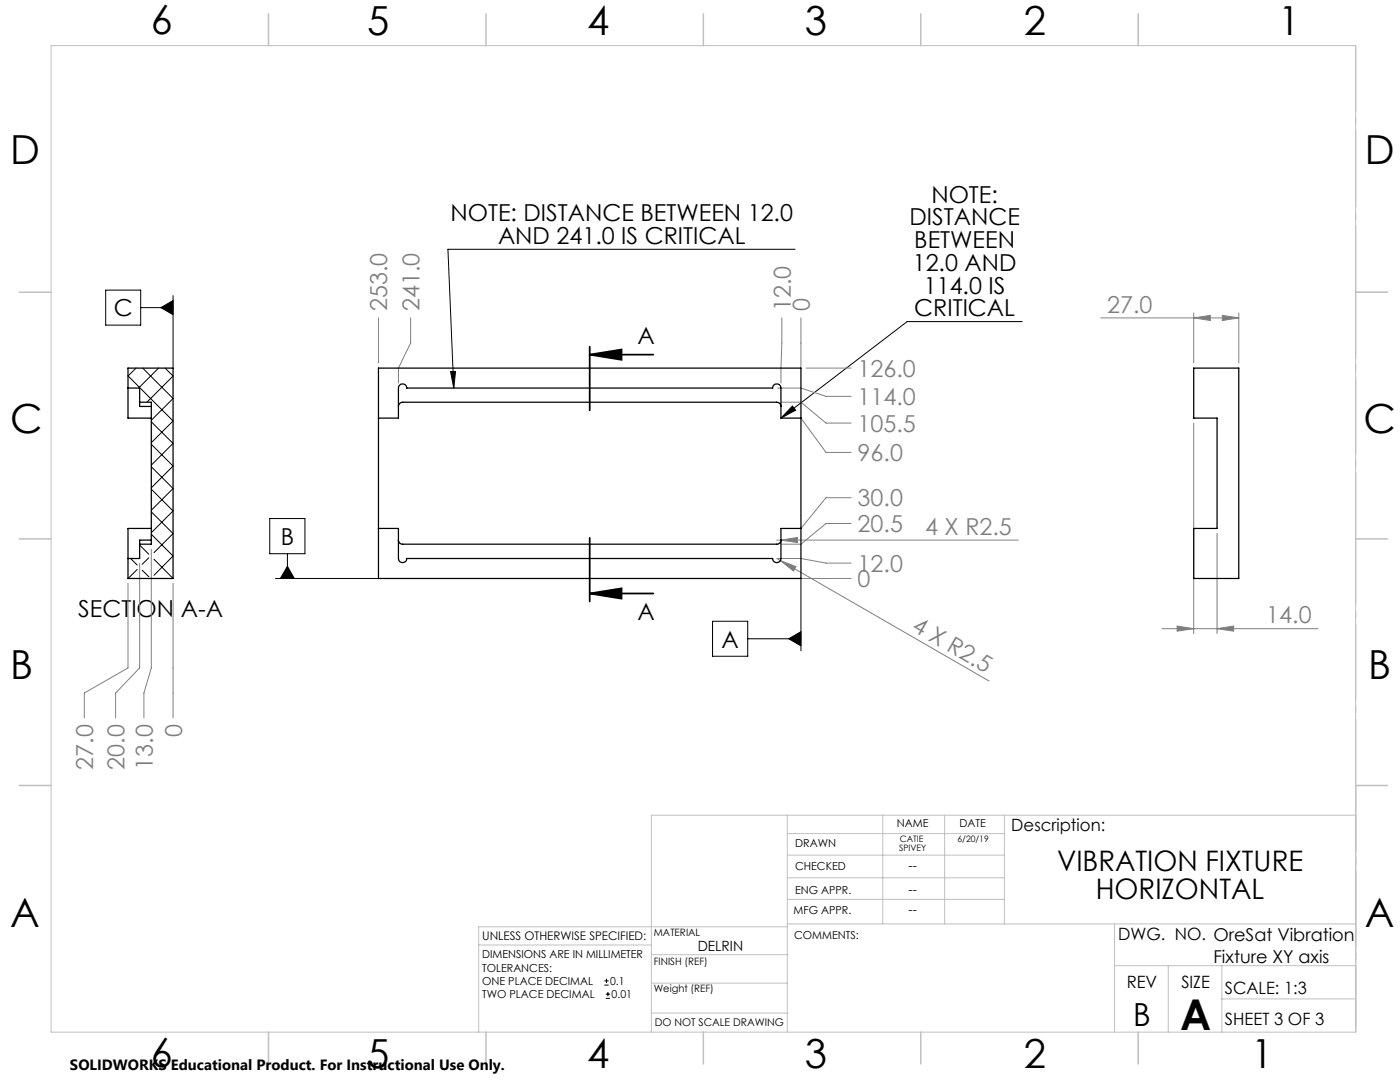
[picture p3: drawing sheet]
<svg xmlns="http://www.w3.org/2000/svg" width="279mm" height="216mm" viewBox="0 0 279 216" stroke-linecap="round" stroke-linejoin="round" font-family="sans-serif">
<g fill="none" stroke="#000" stroke-width=".2">
<path d="M21.1 57.9h7v7h-7zM34.5 59v14.4M158.7 49.7h-69.3l1.2 27.7M28.1 61.4h6.4M32.1 61.4l2.4-1.4v2.8zM89.9 74.2l1-.1-.3 3.3zM204 64.2h-23l-25.1 19.2M158.2 81l.6 .8-2.9 1.6zM53.8 103.5h7.1v7h-7.1zM55 115.4h20.5M57.4 110.5v4.9M57.4 113l1.3 2.4h-2.7z"/>
<path d="M159.8 115.4v14.5M142.2 124h7v7h-7zM149.2 127.5h10.6M157.4 127.5l2.4-1.5v2.9zM120.6 196.6h.9M120.6 195.7h.9M120.9 199.2h.8M120.9 198.4h.8M121 195.3v.8M121.3 197.9v.9"/>
</g>
<path d="M117.7 70.8l6.3-1.1v2.1zM117.7 70.8h12.7M117.7 69.2v12.7M117.7 118.4l6.3-1v2.1zM117.7 107.3v12.7M117.7 118.4h12.7" fill="none" stroke="#000" stroke-width=".35"/>
<g fill="none" stroke="#808080" stroke-width=".2">
<path d="M75.5 63.4v9M82 63.4v5l-2.5 5v3M155.2 77.4h4.6l5.1 1.7h5M156 63.4l-.1 13M159.8 63.4v10M160.9 73.4h9M219.7 63.4h27.5M238.2 63.4l3.3-.5v1.1zM238.2 62.4v10M243.9 62.9l3.3 .5-3.3 .6zM247.2 62.4v10M156 80.3h3.8l5.1 4.1h5"/>
<path d="M159.8 83.4l5.1 6.9h5M169.9 99.3h-5l-5.1 6.1M238.2 84.4v42M25.5 116.4v16.9l-8.7 5v5M27.9 112.4v20.9l-4.8 5v5M30.2 109.6v23.7l-1.5 5v5M34.5 116.4v26.9M155 107.8h48.2M155 111.4l.8 .5M155.2 111.4h4.6l5.1 1h5M155.8 111.9l3.1 1.2-.5 .8zM155.8 111.9l41.6 24"/>
<path d="M155.9 107.8l3.2-.6v1.1zM159.8 115.4h10.1M169.9 104.5h-5l-5.1 4.1h-3.8M242.9 106.4v20M231.9 125.4h31.2M234.9 124.9l3.3 .5-3.3 .5zM242.9 125.4l3.3-.5v1z"/>
</g>
<path d="M270.6 9.1v49.2M270.6 58.3v49.2M270.6 107.5v49.2M270.6 156.7v49.2" fill="none" stroke="#c0c0c0" stroke-width=".2" stroke-dasharray="15.2 1.3 1.3 1.3" stroke-dashoffset="2.1"/>
<g fill="none" stroke="#c0c0c0" stroke-width=".2">
<path d="M10.2 9.1h260.3v196.9h-260.3zM270.5 58.3h6.4M270.5 156.7h6.4M157.1 162.7v43.3M157.1 175.2h43.3M157.1 170.6h43.3M157.1 166.3h43.3M157.1 179.5h43.3M176.2 162.7v21.7M188.5 162.7v21.7M200.4 162.7v21.7M270.6 162.7h-140.6v43.3"/>
<path d="M95.5 188.6h34.5M130 196.2h27.1M130 190.5h27.3M157.1 184.4h113.4M157.2 184.9h-61.7v21.1M222.4 184.4v21.6M222.4 192.7h48.1M233.2 192.7v13.3M243.8 199.3h26.7M243.8 192.7v13.3M130 202.1h27.1"/>
</g>
<g fill="none" stroke="#c0c0c0" stroke-width=".3">
<path d="M53.6 2.8v6.3M97 2.8v6.3M140.4 2.8v6.3M183.8 2.8v6.3M227.2 2.8v6.3M3.8 58.3h6.4M270.5 58.3h6.4M3.8 107.5h6.4M270.5 107.5h6.4M3.8 156.7h6.4M270.5 156.7h6.4M53.6 206v6.3"/>
<path d="M97 206v6.3M140.4 206v6.3M183.8 206v6.3M227.2 206v6.3"/>
</g>
<g fill="#000">
<path d="M89.9 74.2l1-.1-.3 3.3zM158.2 81l.6 .8-2.9 1.6zM157.4 127.5l2.4 1.4v-2.9zM57.4 113l1.3 2.4h-2.7zM32.1 61.4l2.4 1.4v-2.8z"/>
<path d="M117.7 70.8l6.3-1.1v2.1zM117.7 118.4l6.3-1v2.1z"/>
</g>
<g fill="#808080">
<path d="M155.9 107.8l3.2-.6v1.1z"/>
<path d="M155.8 111.9l3.1 1.2-.5 .8z"/>
<path d="M242.9 125.4l3.3-.5v1zM234.9 124.9l3.3 .5-3.3 .5z"/>
<path d="M238.2 63.4l3.3-.5v1.1zM243.9 62.9l3.3 .5-3.3 .6z"/>
</g>
<path d="M25.5 77.4h2.4v2.9M75.5 73.4h84.3v42h-84.3zM238.2 73.4h9v42h-9v-10h4.7v-22h-4.7zM27.9 80.3v.8h2.3M27.9 80.3h2.3v28.3h-2.3M30.2 83.4h-4.7v-10h9v42h-9v-10h4.7M75.5 83.4h4v-6a.83 .83 0 0 1 .8-.8 .83 .83 0 0 1 .9 .8h73a.83 .83 0 0 1 .8-.8 .83 .83 0 0 1 .9 .8v6h3.9M79.5 81.1a.84 .84 0 0 1 .9-.8h74.6a.84 .84 0 0 1 .9 .8M27.9 108.6v2.8h-2.4M30.2 107.8h-2.3v.8M75.5 105.4h4v6a.83 .83 0 0 0 .8 .9 .83 .83 0 0 0 .9-.9h73a.83 .83 0 0 0 .8 .9 .83 .83 0 0 0 .9-.9v-6h3.9M79.5 107.8a.79 .79 0 0 0 .9 .8h74.6a.79 .79 0 0 0 .9-.8" fill="none" stroke="#000" stroke-width=".25"/>
<g fill="none" stroke="#000" stroke-width=".2">
<path d="M25.5 75l9 9-4.3 4.3M27.2 73.4l-1.7 1.6M28.5 73.4l6 6.1-4.3 4.4M31.6 73.4l-3.9 4M32.9 73.4l1.6 1.6-5.2 5.3M30.2 84.2l4.3 4.3-4.3 4.3M30.2 88.7l4.3 4.3-4.3 4.3M30.2 93.1l4.3 4.4-4.3 4.3M30.2 97.6l4.3 4.4-4.3 4.3M26.1 111.4l1.3 1.3M27.4 113.6l-1.9 1.8M27.9 108.8l1.8 1.8"/>
<path d="M27.9 108.6h.1M28.4 113.8l1.3 1.3M29.7 111.3l-1.3 1.3M30.2 102.1l4.3 4.4-3.8 3.8M30.2 106.6l4.3 4.3-3.8 3.9M30.7 111.6l3.8 3.8"/>
</g>
<text font-size="8.5" x="235.5" y="205.4">A</text>
<g font-size="8">
<text x="30.1" y="6.8">6</text>
<text x="73.3" y="6.9">5</text>
<text x="117.2" y="6.9">4</text>
<text x="160.6" y="6.9">3</text>
<text x="204.3" y="6.9">2</text>
<text x="255.1" y="6.9">1</text>
<text x="2.1" y="32.7">D</text>
<text x="272.4" y="32.7">D</text>
<text x="2.1" y="86.5">C</text>
<text x="272.1" y="86.5">C</text>
<text x="2.1" y="135.6">B</text>
<text x="273.1" y="135.6">B</text>
<text x="2.1" y="185">A</text>
<text x="272.4" y="185">A</text>
<text x="30.1" y="213">6</text>
<text x="73.3" y="213.1">5</text>
<text x="117.2" y="213.1">4</text>
<text x="160.6" y="213.1">3</text>
<text x="204.3" y="213.1">2</text>
<text x="249.7" y="213.1">1</text>
</g>
<text font-size="6.3" x="226.1" y="204.6">B</text>
<g font-size="5.6">
<text x="211" y="173.8">VIBRATION FIXTURE</text>
<text x="218.7" y="179.4">HORIZONTAL</text>
</g>
<g font-size="4.7">
<text x="185.9" y="40.5">NOTE:</text>
<text x="89.9" y="44.2">NOTE: DISTANCE BETWEEN 12.0</text>
<text x="181.5" y="45">DISTANCE</text>
<text x="99.4" y="48.7">AND 241.0 IS CRITICAL</text>
<text x="182.5" y="49.5">BETWEEN</text>
<text x="182.2" y="54">12.0 AND</text>
<text x="184.4" y="58.6">114.0 IS</text>
<text x="22.7" y="63.1">C</text>
<text x="182.5" y="63.1">CRITICAL</text>
<text x="127.2" y="68.6">A</text>
<text x="56" y="108.7">B</text>
<text x="15.6" y="123.2">SECTION A-A</text>
<text x="127.2" y="123.8">A</text>
<text x="144" y="129.2">A</text>
</g>
<g font-size="4.7" fill="#808080">
<text x="77.3" y="62.1" transform="rotate(-90 77.3 62.1)">253.0</text>
<text x="83.7" y="62.1" transform="rotate(-90 83.7 62.1)">241.0</text>
<text x="157.8" y="62.1" transform="rotate(-90 157.8 62.1)">12.0</text>
<text x="161.6" y="62.1" transform="rotate(-90 161.6 62.1)">0</text>
<text x="221" y="62.4">27.0</text>
<text x="171.2" y="75.2">126.0</text>
<text x="171.2" y="80.8">114.0</text>
<text x="171.2" y="86.2">105.5</text>
<text x="171.2" y="92">96.0</text>
<text x="171.2" y="101.1">30.0</text>
<text x="171.2" y="106.2">20.5</text>
<text x="184.6" y="106.7">4 X R2.5</text>
<text x="171.2" y="117.2">0</text>
<text x="171.2" y="114.1">12.0</text>
<text x="181.8" y="125.7" transform="rotate(30 181.8 125.7)">4 X R2.5</text>
<text x="252.7" y="124.4">14.0</text>
<text x="36.3" y="147.1" transform="rotate(-90 36.3 147.1)">0</text>
<text x="18.6" y="153.6" transform="rotate(-90 18.6 153.6)">27.0</text>
<text x="24.9" y="153.6" transform="rotate(-90 24.9 153.6)">20.0</text>
<text x="30.5" y="153.6" transform="rotate(-90 30.5 153.6)">13.0</text>
</g>
<text font-size="3.5" x="242.2" y="192.2">Fixture XY axis</text>
<g font-size="3.4">
<text x="201.8" y="165.9">Description:</text>
<text x="223.2" y="187.6">DWG. NO. OreSat Vibration</text>
<text x="224.9" y="197.2">REV</text>
<text x="235.8" y="197.2">SIZE</text>
<text x="244.4" y="198.4">SCALE: 1:3</text>
<text x="244.4" y="204.6">SHEET 3 OF 3</text>
</g>
<text font-size="3" x="14" y="213.5">SOLIDWORKS Educational Product. For Instructional Use Only.</text>
<text font-size="2.8" x="139.3" y="189.7">DELRIN</text>
<g font-size="2.5">
<text x="181.3" y="173.5">--</text>
<text x="181.3" y="178.3">--</text>
<text x="181.3" y="182.3">--</text>
</g>
<text font-size="2.4" x="96.2" y="187.5">UNLESS OTHERWISE SPECIFIED:</text>
<g font-size="2.2">
<text x="179" y="165.1">NAME</text>
<text x="191.5" y="165.1">DATE</text>
<text x="158.7" y="169">DRAWN</text>
<text x="158.7" y="173.5">CHECKED</text>
<text x="158.7" y="178.3">ENG APPR.</text>
<text x="158.4" y="182.4">MFG APPR.</text>
<text x="96.2" y="191.2">DIMENSIONS ARE IN MILLIMETER</text>
<text x="158.5" y="187.4">COMMENTS:</text>
<text x="96.2" y="193.9">TOLERANCES:</text>
<text x="96.2" y="196.5">ONE PLACE DECIMAL</text>
<text x="121.8" y="196.5">0.1</text>
<text x="96.2" y="199.2">TWO PLACE DECIMAL</text>
<text x="122.1" y="199.2">0.01</text>
</g>
<text font-size="2.1" x="130.7" y="204.6">DO NOT SCALE DRAWING</text>
<g font-size="2">
<text x="130.5" y="186.8">MATERIAL</text>
<text x="130.5" y="192.5">FINISH (REF)</text>
<text x="130.5" y="198">Weight (REF)</text>
</g>
<g font-size="1.8">
<text x="179.6" y="168">CATIE</text>
<text x="191.1" y="168">6/20/19</text>
<text x="179.5" y="169.7">SPIVEY</text>
</g>
</svg>
